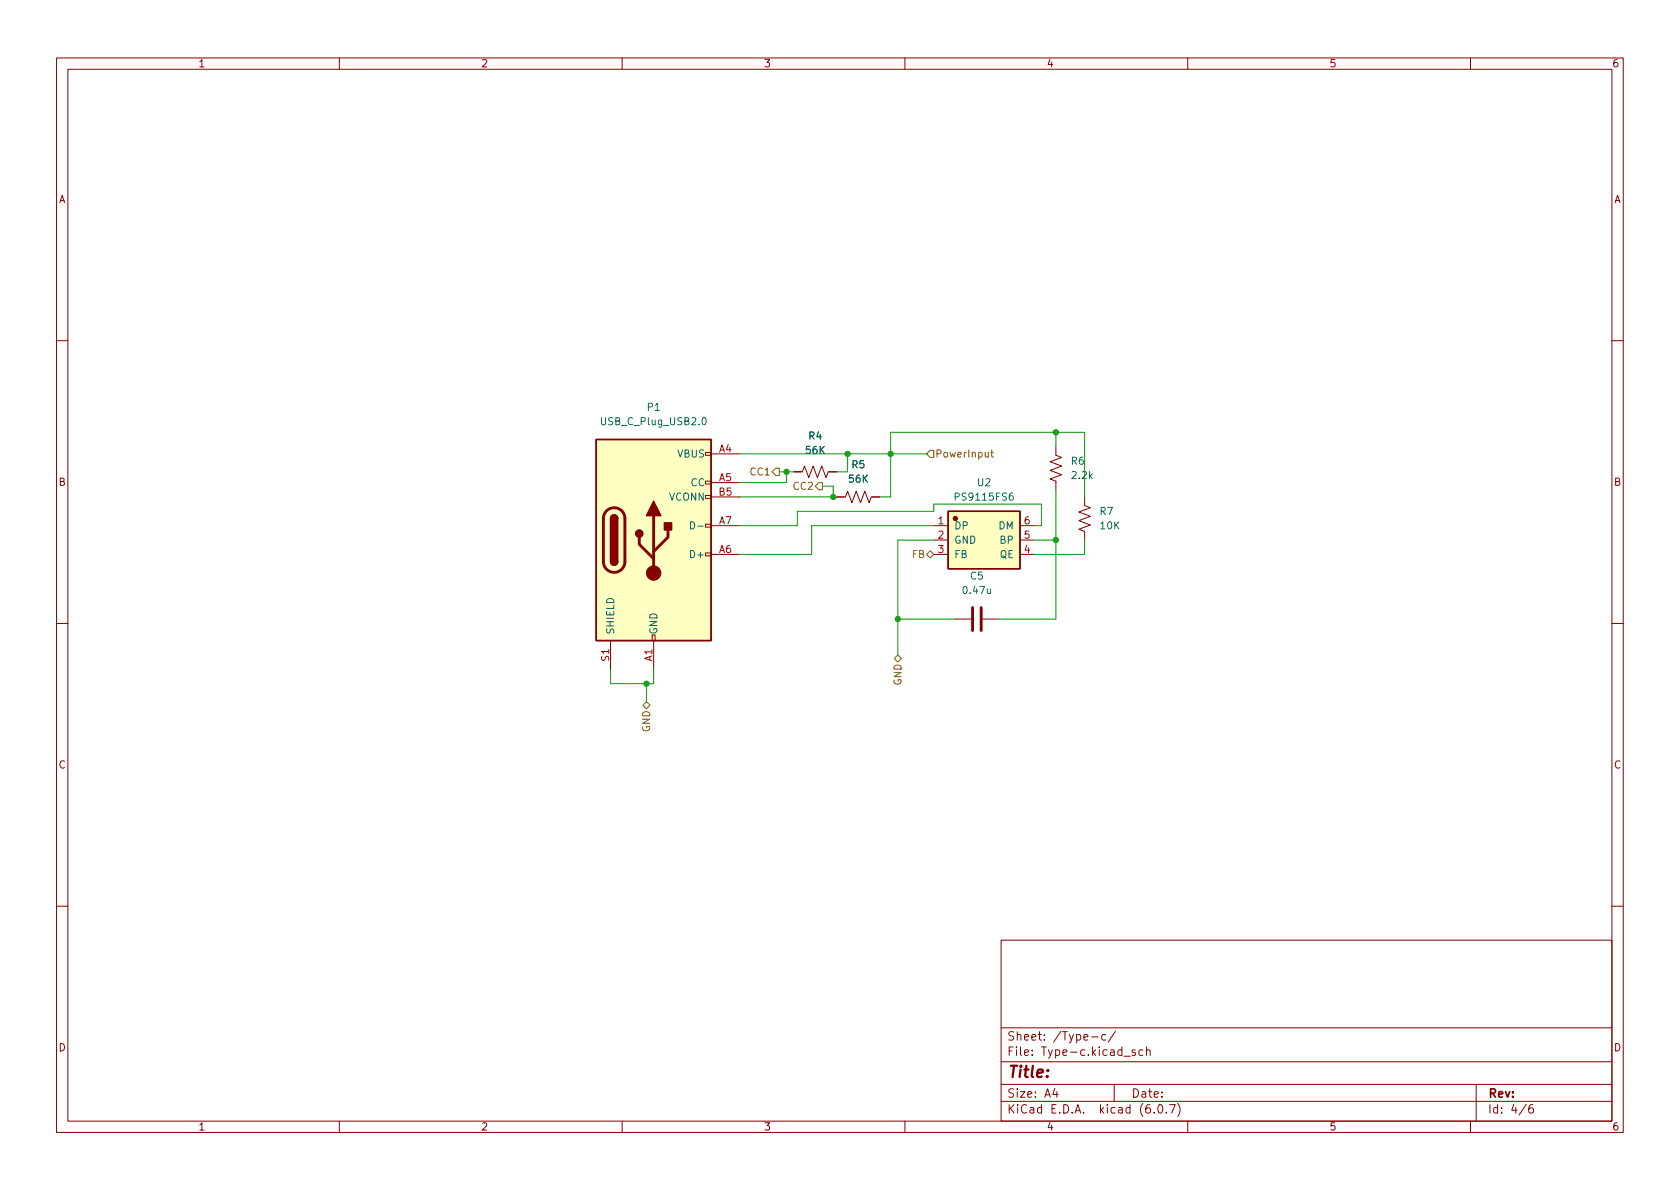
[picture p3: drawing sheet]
<svg xmlns="http://www.w3.org/2000/svg" width="297mm" height="210mm" viewBox="0 0 297 210" stroke-linecap="round" stroke-linejoin="round" font-family="sans-serif">
<g fill="none" stroke="#840000" stroke-width=".18">
<path d="M10 10.2h277v190.1h-277zM12 12.2h273v186.1h-273zM60 10.2v2M110 10.2v2M160 10.2v2M210 10.2v2M260 10.2v2M10 60.2h2M186.7 79v1.5l1 .4-2 .8 2 .7-2 .8 2 .7-2 .8 1 .4v1.5M285 60.2h2M124.7 97.8h1v.5h-1zM124.7 92.7h1v.5h-1z"/>
<path d="M124.7 87.6h1v.5h-1zM124.7 85.1h1v.5h-1zM124.7 80h1v.5h-1zM125.7 93h5.1M125.7 98h5.1M125.7 87.9h5.1M125.7 80.3h5.1M125.7 85.3h5.1M140.3 83.4h1.6l.3-1 .8 2 .8-2 .7 2 .8-2 .7 2 .4-1h1.6M148 87.9h1.5l.4-1 .7 2 .8-2 .7 2 .8-2 .8 2 .4-1h1.5M165.1 93h2.5M165.1 95.5h2.5"/>
<path d="M165.1 98h2.5M180.3 93h2.6M180.3 95.5h2.6M180.3 98h2.6M191.8 87.9v1.5l1 .4-2 .7 2 .8-2 .8 2 .7-2 .8 1 .4v1.5M10 110.2h2M107.9 113.3v5.1M115.3 112.3h.5v1h-.5zM115.6 113.3v5.1M168.9 109.5h2.8M173.7 109.5h2.8M285 110.2h2"/>
<path d="M10 160.2h2M177 166.3h108v32h-108zM285 160.2h2M60 198.3v2M110 198.3v2M160 198.3v2M177 194.8h108M177 191.8h108M177 187.8h108M177 181.8h108M186.5 192.5l-.4 1h1M186.9 193v1"/>
<path d="M193 183.4h1.1M195.5 183l-.4-.1-.3 .3v.4l.1 .3h.6M197 191.8v3M197.2 182.4l-1.3 1.9M198.7 186.8h1.2M200.7 185.7l-.3-.1-.3 .2 .1 .3 .5 .1v.4h-.6M202.1 185.7l-.5-.1-.2 .3v.4l.1 .3h.6M202.7 185.8l.2-.2 .4 .1 .1 .9M202.7 185.1v1.5M204.1 196.7v.1M204.9 195.4l.2-.1a.81 .81 0 0 1 .6 .7 .81 .81 0 0 1-.3 .8h-.2a.81 .81 0 0 1-.6-.6 .81 .81 0 0 1 .3-.8zM206.2 196.7v.1"/>
<path d="M206.8 195.3h1l-.7 1.5M208.2 195.1a1.72 1.72 0 0 1 0 2.3M210 198.3v2M260 198.3v2M261 191.8v6.5M269.9 195.3l-1.3 1.9M271 195.3a.6 .6 0 0 0-.7 .7v.5l.1 .3h.5l.2-.1 .1-.5-.2-.2-.4-.1-.3 .3"/>
</g>
<g fill="#ffffc2" stroke="#ffffc2" stroke-width=".18">
<path d="M167.6 90.4h12.7v10.2h-12.7z"/>
<path d="M105.4 77.7h20.3v35.6h-20.3z"/>
</g>
<path d="M105.4 77.7h20.3v35.6h-20.3zM107.9 99.3a.64 .64 0 0 0 .7 .6 .64 .64 0 0 0 .6-.6M107.9 91.7a.64 .64 0 0 1 .7-.6 .64 .64 0 0 1 .6 .6M167.6 90.4h12.7v10.2h-12.7z" fill="none" stroke="#840000" stroke-width=".25"/>
<g fill="#840000" stroke="#840000" stroke-width=".18">
<circle cx="168.9" cy="91.7" r=".38"/>
<circle cx="115.6" cy="101.3" r="1.27"/>
</g>
<path d="M107.2 90.3a1.91 1.91 0 0 1 2.1-.4 1.91 1.91 0 0 1 1.2 1.8v7.6a1.91 1.91 0 0 1-1.9 1.9 1.91 1.91 0 0 1-1.9-1.9v-7.8l.2-.6zM113 95v1.3l2.6 2.5M115.6 91.2v10.1M118.1 93.7v1.3l-2.5 2.5M172 107.4v4.1M173.5 107.4v4.1" fill="none" stroke="#840000" stroke-width=".51"/>
<g fill="#840000" stroke="#840000" stroke-width=".25">
<path d="M107.9 99.3h1.3a.64 .64 0 0 1-.6 .6 .64 .64 0 0 1-.7-.6z"/>
<path d="M107.9 91.7h1.3v7.6h-1.3z"/>
<path d="M108.1 91.2a.64 .64 0 0 1 .7-.1 .64 .64 0 0 1 .4 .6h-1.3z"/>
<path d="M115.6 88.6l1.2 2.6h-2.5z"/>
<path d="M117.5 92.5h1.2v1.2h-1.2z"/>
<circle cx="113" cy="94.4" r=".63"/>
</g>
<path d="M124.2 74l.2-.2a.68 .68 0 0 1 .5 .7 .68 .68 0 0 1-.5 .6l-.2-.1-.1-.4zM122.1 92.3a.64 .64 0 0 1 .7 .6 .64 .64 0 0 1-.7 .6zM123.4 93h.9" fill="none" stroke="#006464" stroke-width=".18"/>
<path d="M164.5 79.6h.6v1.3h-.6l-.7-.6zM175.2 80h.4M175.3 79.6v1.1l.3 .1M137.2 82.8h.6v1.3h-.6l-.7-.7zM144.8 85.3h.6v1.3h-.6l-.7-.6zM163.8 98l.7-.6 .6 .6-.6 .7zM158.1 116.5l.6-.7 .7 .7-.7 .6zM113.7 124.7l.6-.6 .6 .6-.6 .6z" fill="none" stroke="#725600" stroke-width=".18"/>
<g fill="none" stroke="#009600" stroke-width=".18">
<path d="M186.7 76.4v2.6M130.8 80.3h33M130.8 93h10.2v-2.6h24.1v-1.3h19v3.9h-1.2M130.8 87.9h17.2M137.8 83.4h2.5M139.1 83.4v1.9h-8.3M145.4 86h1.9v1.9M149.9 80.3v3.1h-1.9M155.6 87.9h1.9v-11.5h34.3v11.5M165.1 95.5h-6.4v20.3M165.1 93h-21.6v5h-12.7M182.9 95.5h3.8"/>
<path d="M186.7 86.6v22.9h-10.2M191.8 95.5v2.5h-8.9M107.9 118.4v2.5h7.7v-2.5M158.7 109.5h10.2M114.3 120.9v3.2"/>
</g>
<g fill="#009600" stroke="#009600" stroke-width=".18">
<circle cx="186.7" cy="76.4" r=".46"/>
<circle cx="157.5" cy="80.3" r=".46"/>
<circle cx="149.9" cy="80.3" r=".46"/>
<circle cx="186.7" cy="95.5" r=".46"/>
<circle cx="158.7" cy="109.5" r=".46"/>
<circle cx="147.3" cy="87.9" r=".46"/>
<circle cx="114.3" cy="120.9" r=".46"/>
<circle cx="139.1" cy="83.4" r=".46"/>
</g>
<text font-size="2.8" fill="#840000" x="178" y="190.6">Title:</text>
<g font-size="2.1" fill="#840000">
<text x="178" y="184">Sheet: /Type-c/</text>
<text x="178" y="186.7">File: Type-c.kicad_sch</text>
<text x="178" y="196.9">KiCad E.D.A. kicad (6.0.7)</text>
<text x="178" y="194.1">Size: A4</text>
<text x="200" y="194.1">Date:</text>
<text x="263" y="194.1">Rev:</text>
<text x="263" y="196.9">Id: 4/6</text>
</g>
<g font-size="1.8" fill="#840000">
<text x="35" y="11.9">1</text>
<text x="85" y="11.9">2</text>
<text x="135" y="11.9">3</text>
<text x="185" y="11.9">4</text>
<text x="235" y="11.9">5</text>
<text x="285" y="11.9">6</text>
<text x="10.3" y="35.9">A</text>
<text x="285.3" y="35.9">A</text>
<text x="10.3" y="85.9">B</text>
<text x="285.3" y="85.9">B</text>
<text x="10.3" y="135.9">C</text>
<text x="285.3" y="135.9">C</text>
<text x="10.3" y="185.9">D</text>
<text x="285.3" y="185.9">D</text>
<text x="35" y="199.9">1</text>
<text x="85" y="199.9">2</text>
<text x="135" y="199.9">3</text>
<text x="185" y="199.9">4</text>
<text x="235" y="199.9">5</text>
<text x="285" y="199.9">6</text>
</g>
<g font-size="1.8" fill="#006464">
<text x="106.6" y="75.2">USB_C_Plug_USB2.0</text>
<text x="114.5" y="72.6">P1</text>
<text x="143" y="77.7">R4</text>
<text x="119.8" y="80.9">VBUS</text>
<text x="142.5" y="80.3">56K</text>
<text x="150.6" y="82.8">R5</text>
<text x="189.4" y="82.2">R6</text>
<text x="118.3" y="88.5">VCONN</text>
<text x="122.2" y="86">CC</text>
<text x="150.1" y="85.3">56K</text>
<text x="169.2" y="88.5">PS9115FS6</text>
<text x="172.9" y="86">U2</text>
<text x="189.6" y="84.7">2.2k</text>
<text x="168.7" y="93.6">DP</text>
<text x="176.6" y="93.6">DM</text>
<text x="194.5" y="91.1">R7</text>
<text x="194.6" y="93.6">10K</text>
<text x="122.4" y="98.7">D+</text>
<text x="168.7" y="96.1">GND</text>
<text x="168.7" y="98.7">FB</text>
<text x="176.8" y="98.7">QE</text>
<text x="176.9" y="96.1">BP</text>
<text x="170.5" y="105">0.47u</text>
<text x="171.6" y="102.5">C5</text>
<text x="108.6" y="112.3" transform="rotate(-90 108.6 112.3)">SHIELD</text>
<text x="116.2" y="112.3" transform="rotate(-90 116.2 112.3)">GND</text>
</g>
<g font-size="1.8" fill="#a90000">
<text x="127.1" y="80">A4</text>
<text x="127.1" y="85.1">A5</text>
<text x="127.1" y="87.6">B5</text>
<text x="127.1" y="92.7">A7</text>
<text x="165.9" y="92.7">1</text>
<text x="165.9" y="95.2">2</text>
<text x="181.1" y="95.2">5</text>
<text x="181.1" y="92.7">6</text>
<text x="127.1" y="97.8">A6</text>
<text x="165.9" y="97.8">3</text>
<text x="181.1" y="97.8">4</text>
<text x="107.7" y="116.9" transform="rotate(-90 107.7 116.9)">S1</text>
<text x="115.3" y="116.9" transform="rotate(-90 115.3 116.9)">A1</text>
</g>
<g font-size="1.8" fill="#725600">
<text x="165.3" y="80.9">PowerInput</text>
<text x="132.8" y="84.1">CC1</text>
<text x="140.4" y="86.6">CC2</text>
<text x="161.3" y="98.7">FB</text>
<text x="159.4" y="121.2" transform="rotate(-90 159.4 121.2)">GND</text>
<text x="114.9" y="129.5" transform="rotate(-90 114.9 129.5)">GND</text>
</g>
</svg>
